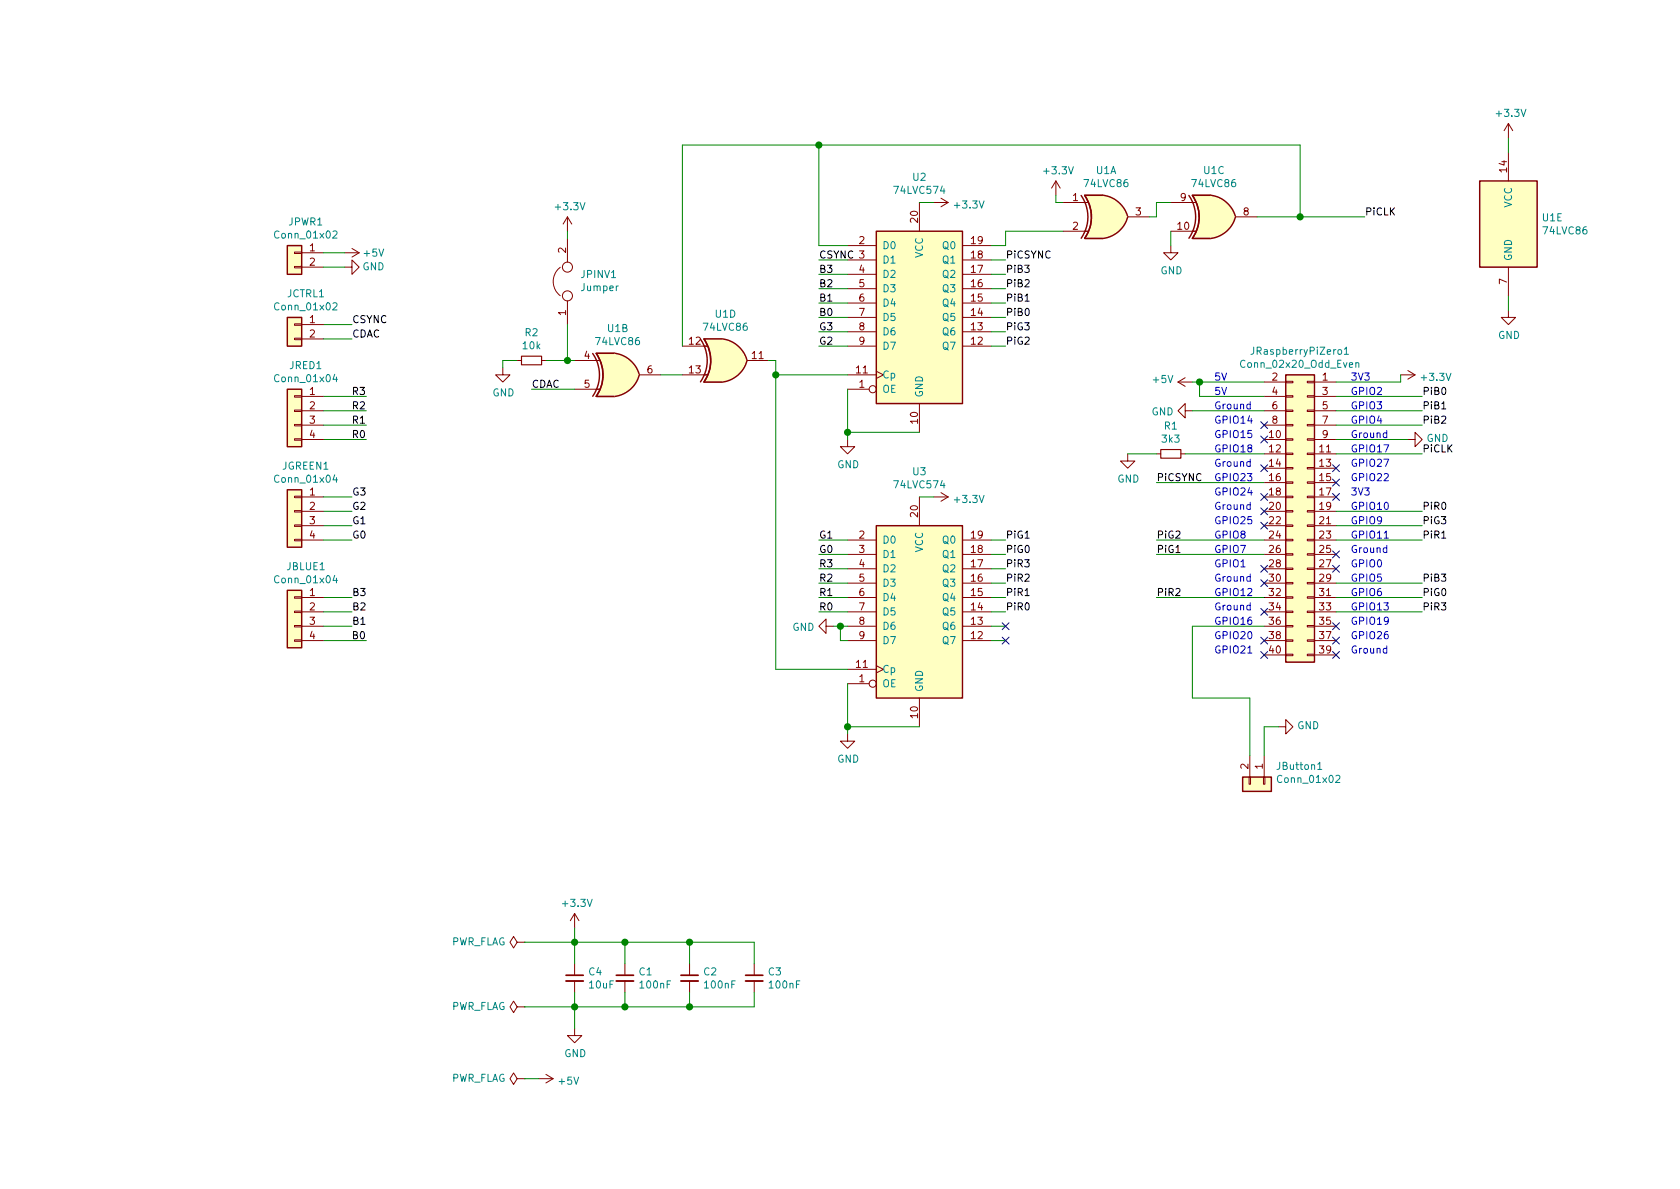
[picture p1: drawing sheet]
EESchema Schematic File Version 4
LIBS:deniseadapter-cache
EELAYER 26 0
EELAYER END
$Descr A4 11693 8268
encoding utf-8
Sheet 1 1
Title "Small RGBtoHDMI Denise Adapter"
Date ""
Rev "2"
Comp ""
Comment1 ""
Comment2 ""
Comment3 ""
Comment4 ""
$EndDescr
$Comp
L Connector_Generic:Conn_02x20_Odd_Even JRaspberryPiZero1
U 1 1
P 9100 3550
F 0 "JRaspberryPiZero1" H 9150 4667 50  0000 C CNN
F 1 "Conn_02x20_Odd_Even" H 9150 4576 50  0000 C CNN
F 2 "Connector_PinSocket_2.54mm:PinSocket_2x20_P2.54mm_Vertical" H 9100 3550 50  0001 C CNN
F 3 "~" H 9100 3550 50  0001 C CNN
	1    9100 3550
	-1   0    0    -1  
$EndComp
$Comp
L power:GND #PWR0101
U 1 1
P 2400 1850
F 0 "#PWR0101" H 2400 1600 50  0001 C CNN
F 1 "GND" V 2400 1650 50  0000 C CNN
F 2 "" H 2400 1850 50  0001 C CNN
F 3 "" H 2400 1850 50  0001 C CNN
	1    2400 1850
	0    -1   -1   0   
$EndComp
$Comp
L power:+5V #PWR0102
U 1 1
P 2400 1750
F 0 "#PWR0102" H 2400 1600 50  0001 C CNN
F 1 "+5V" V 2400 1950 50  0000 C CNN
F 2 "" H 2400 1750 50  0001 C CNN
F 3 "" H 2400 1750 50  0001 C CNN
	1    2400 1750
	0    1    1    0   
$EndComp
Text Label 2450 2350 0    50   ~ 0
CDAC
Text Label 2550 3050 2    50   ~ 0
R0
Text Label 2550 2950 2    50   ~ 0
R1
Text Label 2550 2850 2    50   ~ 0
R2
Text Label 2550 2750 2    50   ~ 0
R3
Text Label 2550 4450 2    50   ~ 0
B0
Text Label 2450 4350 0    50   ~ 0
B1
Text Label 2450 4250 0    50   ~ 0
B2
Text Label 2450 4150 0    50   ~ 0
B3
Text Label 2450 3750 0    50   ~ 0
G0
Text Label 2450 3650 0    50   ~ 0
G1
Text Label 2450 3550 0    50   ~ 0
G2
Text Label 2450 3450 0    50   ~ 0
G3
Text Label 2450 2250 0    50   ~ 0
CSYNC
$Comp
L power:+5V #PWR0103
U 1 1
P 8300 2650
F 0 "#PWR0103" H 8300 2500 50  0001 C CNN
F 1 "+5V" V 8315 2778 50  0000 L CNN
F 2 "" H 8300 2650 50  0001 C CNN
F 3 "" H 8300 2650 50  0001 C CNN
	1    8300 2650
	0    -1   -1   0   
$EndComp
$Comp
L power:GND #PWR0104
U 1 1
P 8300 2850
F 0 "#PWR0104" H 8300 2600 50  0001 C CNN
F 1 "GND" V 8305 2722 50  0000 R CNN
F 2 "" H 8300 2850 50  0001 C CNN
F 3 "" H 8300 2850 50  0001 C CNN
	1    8300 2850
	0    1    1    0   
$EndComp
$Comp
L power:GND #PWR0105
U 1 1
P 9800 3050
F 0 "#PWR0105" H 9800 2800 50  0001 C CNN
F 1 "GND" V 9805 2922 50  0000 R CNN
F 2 "" H 9800 3050 50  0001 C CNN
F 3 "" H 9800 3050 50  0001 C CNN
	1    9800 3050
	0    -1   -1   0   
$EndComp
NoConn ~ 9300 3450
$Comp
L 74xx:74HC86 U1
U 1 1
P 7700 1500
F 0 "U1" H 7700 1825 50  0000 C CNN
F 1 "74LVC86" H 7700 1734 50  0000 C CNN
F 2 "Package_SO:SOIC-14_3.9x8.7mm_P1.27mm" H 7700 1500 50  0001 C CNN
F 3 "http://www.ti.com/lit/gpn/sn74HC86" H 7700 1500 50  0001 C CNN
	1    7700 1500
	1    0    0    -1  
$EndComp
$Comp
L 74xx:74HC86 U1
U 2 1
P 4300 2600
F 0 "U1" H 4300 2925 50  0000 C CNN
F 1 "74LVC86" H 4300 2834 50  0000 C CNN
F 2 "Package_SO:SOIC-14_3.9x8.7mm_P1.27mm" H 4300 2600 50  0001 C CNN
F 3 "http://www.ti.com/lit/gpn/sn74HC86" H 4300 2600 50  0001 C CNN
	2    4300 2600
	1    0    0    -1  
$EndComp
$Comp
L 74xx:74HC86 U1
U 3 1
P 8450 1500
F 0 "U1" H 8450 1825 50  0000 C CNN
F 1 "74LVC86" H 8450 1734 50  0000 C CNN
F 2 "Package_SO:SOIC-14_3.9x8.7mm_P1.27mm" H 8450 1500 50  0001 C CNN
F 3 "http://www.ti.com/lit/gpn/sn74HC86" H 8450 1500 50  0001 C CNN
	3    8450 1500
	1    0    0    -1  
$EndComp
$Comp
L 74xx:74HC86 U1
U 4 1
P 5050 2500
F 0 "U1" H 5050 2825 50  0000 C CNN
F 1 "74LVC86" H 5050 2734 50  0000 C CNN
F 2 "Package_SO:SOIC-14_3.9x8.7mm_P1.27mm" H 5050 2500 50  0001 C CNN
F 3 "http://www.ti.com/lit/gpn/sn74HC86" H 5050 2500 50  0001 C CNN
	4    5050 2500
	1    0    0    -1  
$EndComp
$Comp
L 74xx:74HC86 U1
U 5 1
P 10500 1550
F 0 "U1" H 10730 1596 50  0000 L CNN
F 1 "74LVC86" H 10730 1505 50  0000 L CNN
F 2 "Package_SO:SOIC-14_3.9x8.7mm_P1.27mm" H 10500 1550 50  0001 C CNN
F 3 "http://www.ti.com/lit/gpn/sn74HC86" H 10500 1550 50  0001 C CNN
	5    10500 1550
	1    0    0    -1  
$EndComp
$Comp
L 74xx:74HCT574 U3
U 1 1
P 6400 4250
F 0 "U3" H 6400 5228 50  0000 C CNN
F 1 "74LVC574" H 6400 5137 50  0000 C CNN
F 2 "Package_SO:SO-20_12.8x7.5mm_P1.27mm" H 6400 4250 50  0001 C CNN
F 3 "http://www.ti.com/lit/gpn/sn74HCT574" H 6400 4250 50  0001 C CNN
	1    6400 4250
	1    0    0    -1  
$EndComp
$Comp
L 74xx:74HCT574 U2
U 1 1
P 6400 2200
F 0 "U2" H 6400 3178 50  0000 C CNN
F 1 "74LVC574" H 6400 3087 50  0000 C CNN
F 2 "Package_SO:SO-20_12.8x7.5mm_P1.27mm" H 6400 2200 50  0001 C CNN
F 3 "http://www.ti.com/lit/gpn/sn74HCT574" H 6400 2200 50  0001 C CNN
	1    6400 2200
	1    0    0    -1  
$EndComp
Wire Wire Line
	5400 4650 5400 2600
Wire Wire Line
	5400 2600 5900 2600
Wire Wire Line
	5400 4650 5900 4650
$Comp
L power:GND #PWR0112
U 1 1
P 5900 3050
F 0 "#PWR0112" H 5900 2800 50  0001 C CNN
F 1 "GND" H 5905 2877 50  0000 C CNN
F 2 "" H 5900 3050 50  0001 C CNN
F 3 "" H 5900 3050 50  0001 C CNN
	1    5900 3050
	1    0    0    -1  
$EndComp
Wire Wire Line
	6400 3000 5900 3000
Wire Wire Line
	5900 3000 5900 3050
Wire Wire Line
	5900 2700 5900 3000
Connection ~ 5900 3000
$Comp
L power:GND #PWR0113
U 1 1
P 5900 5100
F 0 "#PWR0113" H 5900 4850 50  0001 C CNN
F 1 "GND" H 5905 4927 50  0000 C CNN
F 2 "" H 5900 5100 50  0001 C CNN
F 3 "" H 5900 5100 50  0001 C CNN
	1    5900 5100
	1    0    0    -1  
$EndComp
Wire Wire Line
	5900 4750 5900 5050
Wire Wire Line
	6400 5050 5900 5050
Connection ~ 5900 5050
Wire Wire Line
	5900 5050 5900 5100
$Comp
L power:+3.3V #PWR0114
U 1 1
P 6500 1400
F 0 "#PWR0114" H 6500 1250 50  0001 C CNN
F 1 "+3.3V" V 6515 1528 50  0000 L CNN
F 2 "" H 6500 1400 50  0001 C CNN
F 3 "" H 6500 1400 50  0001 C CNN
	1    6500 1400
	0    1    1    0   
$EndComp
$Comp
L power:+3.3V #PWR0115
U 1 1
P 6500 3450
F 0 "#PWR0115" H 6500 3300 50  0001 C CNN
F 1 "+3.3V" V 6515 3578 50  0000 L CNN
F 2 "" H 6500 3450 50  0001 C CNN
F 3 "" H 6500 3450 50  0001 C CNN
	1    6500 3450
	0    1    1    0   
$EndComp
Wire Wire Line
	6400 3450 6500 3450
Wire Wire Line
	6400 1400 6500 1400
Text Label 5700 2200 0    50   ~ 0
B0
Text Label 5700 2100 0    50   ~ 0
B1
Text Label 5700 2000 0    50   ~ 0
B2
Text Label 5700 1900 0    50   ~ 0
B3
Text Label 5700 3950 0    50   ~ 0
R3
Text Label 5700 4050 0    50   ~ 0
R2
Text Label 5700 4150 0    50   ~ 0
R1
Text Label 5700 4250 0    50   ~ 0
R0
Text Label 5700 3850 0    50   ~ 0
G0
Text Label 5700 3750 0    50   ~ 0
G1
Text Label 5700 2400 0    50   ~ 0
G2
Text Label 5700 2300 0    50   ~ 0
G3
Connection ~ 5400 2600
Wire Wire Line
	5700 1000 5700 1700
Wire Wire Line
	5700 1700 5900 1700
Connection ~ 5700 1000
Wire Wire Line
	5700 2300 5900 2300
Wire Wire Line
	5700 2400 5900 2400
Wire Wire Line
	5700 3750 5900 3750
Wire Wire Line
	5700 3850 5900 3850
Wire Wire Line
	5700 1000 9050 1000
Wire Wire Line
	5700 3950 5900 3950
Wire Wire Line
	5700 4050 5900 4050
Wire Wire Line
	5700 1900 5900 1900
Wire Wire Line
	5700 2000 5900 2000
Wire Wire Line
	5700 2100 5900 2100
Wire Wire Line
	5700 2200 5900 2200
Text Label 5700 1800 0    50   ~ 0
CSYNC
Wire Wire Line
	5700 4250 5900 4250
Text Label 7000 3850 0    50   ~ 0
PiG0
Text Label 7000 3750 0    50   ~ 0
PiG1
Text Label 7000 2400 0    50   ~ 0
PiG2
Text Label 7000 2300 0    50   ~ 0
PiG3
Text Label 7000 1800 0    50   ~ 0
PiCSYNC
Wire Wire Line
	6900 1700 7000 1700
Wire Wire Line
	6900 2000 7000 2000
Wire Wire Line
	6900 2100 7000 2100
Wire Wire Line
	6900 2200 7000 2200
Wire Wire Line
	6900 2300 7000 2300
Wire Wire Line
	6900 2400 7000 2400
Text Label 7000 4250 0    50   ~ 0
PiR0
Text Label 7000 4150 0    50   ~ 0
PiR1
Text Label 7000 4050 0    50   ~ 0
PiR2
Text Label 7000 3950 0    50   ~ 0
PiR3
Text Label 7000 1900 0    50   ~ 0
PiB3
Text Label 7000 2000 0    50   ~ 0
PiB2
Text Label 7000 2100 0    50   ~ 0
PiB1
Text Label 7000 2200 0    50   ~ 0
PiB0
Wire Wire Line
	6900 3950 7000 3950
Wire Wire Line
	6900 4050 7000 4050
Wire Wire Line
	6900 4150 7000 4150
Wire Wire Line
	6900 4250 7000 4250
Wire Wire Line
	6900 4350 7000 4350
Wire Wire Line
	6900 4450 7000 4450
Text Label 9500 1500 0    50   ~ 0
PiCLK
Text Label 9900 4250 0    50   ~ 0
PiR3
Text Label 8050 4150 0    50   ~ 0
PiR2
Text Label 9900 3750 0    50   ~ 0
PiR1
Text Label 9900 3550 0    50   ~ 0
PiR0
Text Label 9900 3650 0    50   ~ 0
PiG3
Text Label 8050 3750 0    50   ~ 0
PiG2
Text Label 8050 3850 0    50   ~ 0
PiG1
Text Label 9900 4150 0    50   ~ 0
PiG0
Text Label 9900 4050 0    50   ~ 0
PiB3
Text Label 9900 2950 0    50   ~ 0
PiB2
Text Label 9900 2850 0    50   ~ 0
PiB1
Text Label 9900 2750 0    50   ~ 0
PiB0
Text Notes 9400 2650 0    50   ~ 0
3V3
Text Label 8050 3350 0    50   ~ 0
PiCSYNC
Text Label 9900 3150 0    50   ~ 0
PiCLK
NoConn ~ 9300 3250
$Comp
L power:GND #PWR0120
U 1 1
P 10500 2150
F 0 "#PWR0120" H 10500 1900 50  0001 C CNN
F 1 "GND" H 10505 1977 50  0000 C CNN
F 2 "" H 10500 2150 50  0001 C CNN
F 3 "" H 10500 2150 50  0001 C CNN
	1    10500 2150
	1    0    0    -1  
$EndComp
$Comp
L power:+3.3V #PWR0121
U 1 1
P 10500 950
F 0 "#PWR0121" H 10500 800 50  0001 C CNN
F 1 "+3.3V" H 10515 1123 50  0000 C CNN
F 2 "" H 10500 950 50  0001 C CNN
F 3 "" H 10500 950 50  0001 C CNN
	1    10500 950 
	1    0    0    -1  
$EndComp
Wire Wire Line
	10500 950  10500 1050
Wire Wire Line
	10500 2050 10500 2150
$Comp
L power:GND #PWR0123
U 1 1
P 4000 7150
F 0 "#PWR0123" H 4000 6900 50  0001 C CNN
F 1 "GND" H 4005 6977 50  0000 C CNN
F 2 "" H 4000 7150 50  0001 C CNN
F 3 "" H 4000 7150 50  0001 C CNN
	1    4000 7150
	1    0    0    -1  
$EndComp
$Comp
L Device:C_Small C4
U 1 1
P 4000 6800
F 0 "C4" H 4092 6846 50  0000 L CNN
F 1 "10uF" H 4092 6755 50  0000 L CNN
F 2 "Capacitor_SMD:C_0805_2012Metric_Pad1.15x1.40mm_HandSolder" H 4000 6800 50  0001 C CNN
F 3 "~" H 4000 6800 50  0001 C CNN
	1    4000 6800
	1    0    0    -1  
$EndComp
$Comp
L Device:C_Small C1
U 1 1
P 4350 6800
F 0 "C1" H 4442 6846 50  0000 L CNN
F 1 "100nF" H 4442 6755 50  0000 L CNN
F 2 "Capacitor_SMD:C_0805_2012Metric_Pad1.15x1.40mm_HandSolder" H 4350 6800 50  0001 C CNN
F 3 "~" H 4350 6800 50  0001 C CNN
	1    4350 6800
	1    0    0    -1  
$EndComp
$Comp
L Device:C_Small C2
U 1 1
P 4800 6800
F 0 "C2" H 4892 6846 50  0000 L CNN
F 1 "100nF" H 4892 6755 50  0000 L CNN
F 2 "Capacitor_SMD:C_0805_2012Metric_Pad1.15x1.40mm_HandSolder" H 4800 6800 50  0001 C CNN
F 3 "~" H 4800 6800 50  0001 C CNN
	1    4800 6800
	1    0    0    -1  
$EndComp
$Comp
L Device:C_Small C3
U 1 1
P 5250 6800
F 0 "C3" H 5342 6846 50  0000 L CNN
F 1 "100nF" H 5342 6755 50  0000 L CNN
F 2 "Capacitor_SMD:C_0805_2012Metric_Pad1.15x1.40mm_HandSolder" H 5250 6800 50  0001 C CNN
F 3 "~" H 5250 6800 50  0001 C CNN
	1    5250 6800
	1    0    0    -1  
$EndComp
Wire Wire Line
	4000 6550 4000 6700
Wire Wire Line
	4000 6900 4000 7000
Connection ~ 4000 7000
Wire Wire Line
	4000 6550 4350 6550
Wire Wire Line
	4350 6550 4350 6700
Connection ~ 4000 6550
Wire Wire Line
	4350 7000 4350 6900
Wire Wire Line
	4000 7000 4350 7000
Wire Wire Line
	4350 6550 4800 6550
Wire Wire Line
	4800 6550 4800 6700
Connection ~ 4350 6550
Wire Wire Line
	4800 6900 4800 7000
Wire Wire Line
	4800 7000 4350 7000
Connection ~ 4350 7000
Wire Wire Line
	4800 6550 5250 6550
Wire Wire Line
	5250 6550 5250 6700
Connection ~ 4800 6550
Wire Wire Line
	5250 6900 5250 7000
Wire Wire Line
	5250 7000 4800 7000
Connection ~ 4800 7000
$Comp
L power:+3.3V #PWR0124
U 1 1
P 4000 6450
F 0 "#PWR0124" H 4000 6300 50  0001 C CNN
F 1 "+3.3V" H 4015 6623 50  0000 C CNN
F 2 "" H 4000 6450 50  0001 C CNN
F 3 "" H 4000 6450 50  0001 C CNN
	1    4000 6450
	1    0    0    -1  
$EndComp
Wire Wire Line
	4000 6450 4000 6550
$Comp
L power:PWR_FLAG #FLG0101
U 1 1
P 3650 7000
F 0 "#FLG0101" H 3650 7075 50  0001 C CNN
F 1 "PWR_FLAG" V 3650 7128 50  0000 L CNN
F 2 "" H 3650 7000 50  0001 C CNN
F 3 "~" H 3650 7000 50  0001 C CNN
	1    3650 7000
	0    -1   -1   0   
$EndComp
$Comp
L power:PWR_FLAG #FLG0102
U 1 1
P 3650 6550
F 0 "#FLG0102" H 3650 6625 50  0001 C CNN
F 1 "PWR_FLAG" V 3650 6678 50  0000 L CNN
F 2 "" H 3650 6550 50  0001 C CNN
F 3 "~" H 3650 6550 50  0001 C CNN
	1    3650 6550
	0    -1   -1   0   
$EndComp
NoConn ~ 8800 3450
Text Notes 8450 2650 0    50   ~ 0
5V
Text Notes 8450 2750 0    50   ~ 0
5V
Text Notes 8450 2850 0    50   ~ 0
Ground
Text Notes 8450 2950 0    50   ~ 0
GPIO14
Text Notes 8450 3050 0    50   ~ 0
GPIO15
Text Notes 8450 3150 0    50   ~ 0
GPIO18
Text Notes 8450 3250 0    50   ~ 0
Ground
Text Notes 8450 3350 0    50   ~ 0
GPIO23
Text Notes 8450 3450 0    50   ~ 0
GPIO24
Text Notes 8450 3550 0    50   ~ 0
Ground
Text Notes 8450 3650 0    50   ~ 0
GPIO25
Text Notes 8450 3750 0    50   ~ 0
GPIO8
Text Notes 8450 3850 0    50   ~ 0
GPIO7
Text Notes 8450 3950 0    50   ~ 0
GPIO1
Text Notes 8450 4150 0    50   ~ 0
GPIO12
Text Notes 8450 4250 0    50   ~ 0
Ground
Text Notes 8450 4350 0    50   ~ 0
GPIO16
Text Notes 8450 4550 0    50   ~ 0
GPIO21
Text Notes 8450 4450 0    50   ~ 0
GPIO20
Text Notes 8450 4050 0    50   ~ 0
Ground
Text Notes 9400 2750 0    50   ~ 0
GPIO2
Text Notes 9400 2850 0    50   ~ 0
GPIO3
Text Notes 9400 2950 0    50   ~ 0
GPIO4
Text Notes 9400 3050 0    50   ~ 0
Ground
Text Notes 9400 3150 0    50   ~ 0
GPIO17
Text Notes 9400 3250 0    50   ~ 0
GPIO27
Text Notes 9400 3350 0    50   ~ 0
GPIO22
Text Notes 9400 3450 0    50   ~ 0
3V3
Text Notes 9400 3550 0    50   ~ 0
GPIO10
Text Notes 9400 3650 0    50   ~ 0
GPIO9
Text Notes 9400 3750 0    50   ~ 0
GPIO11
Text Notes 9400 3850 0    50   ~ 0
Ground
Text Notes 9400 3950 0    50   ~ 0
GPIO0
Text Notes 9400 4050 0    50   ~ 0
GPIO5
Text Notes 9400 4150 0    50   ~ 0
GPIO6
Text Notes 9400 4250 0    50   ~ 0
GPIO13
Text Notes 9400 4350 0    50   ~ 0
GPIO19
Text Notes 9400 4450 0    50   ~ 0
GPIO26
Text Notes 9400 4550 0    50   ~ 0
Ground
Wire Wire Line
	8300 2850 8800 2850
Wire Wire Line
	8800 2650 8350 2650
Wire Wire Line
	8800 2750 8350 2750
Wire Wire Line
	8350 2750 8350 2650
Connection ~ 8350 2650
Wire Wire Line
	8350 2650 8300 2650
Wire Wire Line
	9300 3050 9800 3050
Wire Wire Line
	9300 3150 9900 3150
NoConn ~ 8800 3550
NoConn ~ 9300 3850
NoConn ~ 9300 4550
NoConn ~ 8800 4250
NoConn ~ 8800 4050
NoConn ~ 8800 2950
NoConn ~ 8800 3050
NoConn ~ 8800 3250
NoConn ~ 9300 3350
NoConn ~ 8800 4550
NoConn ~ 8800 3650
Wire Wire Line
	8050 3350 8800 3350
Wire Wire Line
	8050 3750 8800 3750
Wire Wire Line
	8050 3850 8800 3850
Wire Wire Line
	8050 4150 8800 4150
NoConn ~ 8800 3950
Wire Wire Line
	9300 4250 9900 4250
Wire Wire Line
	9300 4150 9900 4150
Wire Wire Line
	9300 4050 9900 4050
NoConn ~ 9300 3950
Wire Wire Line
	9300 3750 9900 3750
Wire Wire Line
	9300 3650 9900 3650
Wire Wire Line
	9300 3550 9900 3550
$Comp
L Device:R_Small R1
U 1 1
P 8150 3150
F 0 "R1" V 7954 3150 50  0000 C CNN
F 1 "3k3" V 8045 3150 50  0000 C CNN
F 2 "Resistor_SMD:R_0805_2012Metric_Pad1.15x1.40mm_HandSolder" H 8150 3150 50  0001 C CNN
F 3 "~" H 8150 3150 50  0001 C CNN
	1    8150 3150
	0    1    1    0   
$EndComp
$Comp
L power:GND #PWR0106
U 1 1
P 7850 3150
F 0 "#PWR0106" H 7850 2900 50  0001 C CNN
F 1 "GND" H 7855 2977 50  0000 C CNN
F 2 "" H 7850 3150 50  0001 C CNN
F 3 "" H 7850 3150 50  0001 C CNN
	1    7850 3150
	1    0    0    -1  
$EndComp
Wire Wire Line
	7850 3150 8050 3150
Wire Wire Line
	8250 3150 8800 3150
NoConn ~ 8800 4450
NoConn ~ 9300 4350
Wire Wire Line
	9300 2750 9900 2750
Wire Wire Line
	9300 2850 9900 2850
Wire Wire Line
	9300 2950 9900 2950
Wire Wire Line
	8000 1500 8050 1500
Wire Wire Line
	6900 1800 7000 1800
Wire Wire Line
	6900 1900 7000 1900
Wire Wire Line
	5700 1800 5900 1800
Wire Wire Line
	5700 4150 5900 4150
Wire Wire Line
	5800 4350 5850 4350
Wire Wire Line
	5850 4350 5850 4450
Wire Wire Line
	5850 4450 5900 4450
Connection ~ 5850 4350
Wire Wire Line
	5850 4350 5900 4350
$Comp
L power:+3.3V #PWR0107
U 1 1
P 7350 1350
F 0 "#PWR0107" H 7350 1200 50  0001 C CNN
F 1 "+3.3V" H 7365 1523 50  0000 C CNN
F 2 "" H 7350 1350 50  0001 C CNN
F 3 "" H 7350 1350 50  0001 C CNN
	1    7350 1350
	1    0    0    -1  
$EndComp
Wire Wire Line
	7400 1600 7000 1600
Wire Wire Line
	7000 1600 7000 1700
Wire Wire Line
	7350 1350 7350 1400
Wire Wire Line
	7350 1400 7400 1400
$Comp
L Connector_Generic:Conn_01x02 JButton1
U 1 1
P 8800 5450
F 0 "JButton1" V 8673 5530 50  0000 L CNN
F 1 "Conn_01x02" V 8764 5530 50  0000 L CNN
F 2 "Connector_PinHeader_2.54mm:PinHeader_1x02_P2.54mm_Vertical" H 8800 5450 50  0001 C CNN
F 3 "~" H 8800 5450 50  0001 C CNN
	1    8800 5450
	0    1    1    0   
$EndComp
$Comp
L power:GND #PWR0109
U 1 1
P 8900 5050
F 0 "#PWR0109" H 8900 4800 50  0001 C CNN
F 1 "GND" V 8905 4922 50  0000 R CNN
F 2 "" H 8900 5050 50  0001 C CNN
F 3 "" H 8900 5050 50  0001 C CNN
	1    8900 5050
	0    -1   -1   0   
$EndComp
Wire Wire Line
	8800 5250 8800 5050
Wire Wire Line
	8800 5050 8900 5050
Wire Wire Line
	8700 5250 8700 4850
Wire Wire Line
	8800 4350 8300 4350
Wire Wire Line
	8300 4350 8300 4850
Wire Wire Line
	8300 4850 8700 4850
NoConn ~ 9300 4450
Wire Wire Line
	8750 1500 9050 1500
Wire Wire Line
	9050 1500 9050 1000
Connection ~ 9050 1500
Wire Wire Line
	9050 1500 9500 1500
$Comp
L power:GND #PWR0108
U 1 1
P 8150 1700
F 0 "#PWR0108" H 8150 1450 50  0001 C CNN
F 1 "GND" H 8155 1527 50  0000 C CNN
F 2 "" H 8150 1700 50  0001 C CNN
F 3 "" H 8150 1700 50  0001 C CNN
	1    8150 1700
	1    0    0    -1  
$EndComp
Wire Wire Line
	8050 1500 8050 1400
Wire Wire Line
	8050 1400 8150 1400
Wire Wire Line
	8150 1700 8150 1600
Wire Wire Line
	5350 2500 5400 2500
Wire Wire Line
	5400 2500 5400 2600
Wire Wire Line
	4750 2400 4750 1000
Wire Wire Line
	4750 1000 5700 1000
$Comp
L power:+3.3V #PWR0110
U 1 1
P 3950 1600
F 0 "#PWR0110" H 3950 1450 50  0001 C CNN
F 1 "+3.3V" H 3965 1773 50  0000 C CNN
F 2 "" H 3950 1600 50  0001 C CNN
F 3 "" H 3950 1600 50  0001 C CNN
	1    3950 1600
	1    0    0    -1  
$EndComp
Wire Wire Line
	2550 3050 2250 3050
Wire Wire Line
	2550 2950 2250 2950
Wire Wire Line
	2550 2850 2250 2850
Wire Wire Line
	2550 2750 2250 2750
Wire Wire Line
	2550 4450 2250 4450
Wire Wire Line
	2250 2250 2450 2250
Wire Wire Line
	2250 3450 2450 3450
Wire Wire Line
	2250 3550 2450 3550
Wire Wire Line
	2250 3650 2450 3650
Wire Wire Line
	2250 3750 2450 3750
Wire Wire Line
	2250 4150 2450 4150
Wire Wire Line
	2250 4250 2450 4250
Wire Wire Line
	2250 4350 2450 4350
$Comp
L power:+3.3V #PWR0111
U 1 1
P 9750 2600
F 0 "#PWR0111" H 9750 2450 50  0001 C CNN
F 1 "+3.3V" V 9765 2728 50  0000 L CNN
F 2 "" H 9750 2600 50  0001 C CNN
F 3 "" H 9750 2600 50  0001 C CNN
	1    9750 2600
	0    1    1    0   
$EndComp
Wire Wire Line
	9300 2650 9750 2650
Wire Wire Line
	9750 2650 9750 2600
Wire Wire Line
	3650 6550 4000 6550
Wire Wire Line
	4000 7150 4000 7000
Wire Wire Line
	3650 7000 4000 7000
Wire Wire Line
	4600 2600 4750 2600
Wire Wire Line
	2250 2350 2450 2350
Text Label 3700 2700 0    50   ~ 0
CDAC
Wire Wire Line
	3700 2700 4000 2700
$Comp
L Device:R_Small R2
U 1 1
P 3700 2500
F 0 "R2" V 3504 2500 50  0000 C CNN
F 1 "10k" V 3595 2500 50  0000 C CNN
F 2 "Resistor_SMD:R_0805_2012Metric_Pad1.15x1.40mm_HandSolder" H 3700 2500 50  0001 C CNN
F 3 "~" H 3700 2500 50  0001 C CNN
	1    3700 2500
	0    1    1    0   
$EndComp
$Comp
L power:GND #PWR0116
U 1 1
P 3500 2550
F 0 "#PWR0116" H 3500 2300 50  0001 C CNN
F 1 "GND" H 3505 2377 50  0000 C CNN
F 2 "" H 3500 2550 50  0001 C CNN
F 3 "" H 3500 2550 50  0001 C CNN
	1    3500 2550
	1    0    0    -1  
$EndComp
Wire Wire Line
	3500 2550 3500 2500
Wire Wire Line
	3500 2500 3600 2500
Wire Wire Line
	3800 2500 3950 2500
$Comp
L Device:Jumper JPINV1
U 1 1
P 3950 1950
F 0 "JPINV1" V 3996 1862 50  0000 R CNN
F 1 "Jumper" V 3905 1862 50  0000 R CNN
F 2 "Jumper:SolderJumper-2_P1.3mm_Open_RoundedPad1.0x1.5mm" H 3950 1950 50  0001 C CNN
F 3 "~" H 3950 1950 50  0001 C CNN
	1    3950 1950
	0    -1   -1   0   
$EndComp
Wire Wire Line
	3950 1650 3950 1600
Wire Wire Line
	3950 2250 3950 2500
Connection ~ 3950 2500
Wire Wire Line
	3950 2500 4000 2500
$Comp
L power:PWR_FLAG #FLG0103
U 1 1
P 3650 7500
F 0 "#FLG0103" H 3650 7575 50  0001 C CNN
F 1 "PWR_FLAG" V 3650 7628 50  0000 L CNN
F 2 "" H 3650 7500 50  0001 C CNN
F 3 "~" H 3650 7500 50  0001 C CNN
	1    3650 7500
	0    -1   -1   0   
$EndComp
$Comp
L power:+5V #PWR0118
U 1 1
P 3750 7500
F 0 "#PWR0118" H 3750 7350 50  0001 C CNN
F 1 "+5V" V 3765 7628 50  0000 L CNN
F 2 "" H 3750 7500 50  0001 C CNN
F 3 "" H 3750 7500 50  0001 C CNN
	1    3750 7500
	0    1    1    0   
$EndComp
Wire Wire Line
	3650 7500 3750 7500
$Comp
L Connector_Generic:Conn_01x02 JPWR1
U 1 1
P 2050 1750
F 0 "JPWR1" H 1970 1967 50  0000 C CNN
F 1 "Conn_01x02" H 1970 1876 50  0000 C CNN
F 2 "Connector_PinHeader_2.54mm:PinHeader_1x02_P2.54mm_Vertical" H 2050 1750 50  0001 C CNN
F 3 "~" H 2050 1750 50  0001 C CNN
	1    2050 1750
	-1   0    0    -1  
$EndComp
$Comp
L Connector_Generic:Conn_01x02 JCTRL1
U 1 1
P 2050 2250
F 0 "JCTRL1" H 1970 2467 50  0000 C CNN
F 1 "Conn_01x02" H 1970 2376 50  0000 C CNN
F 2 "Connector_PinHeader_2.54mm:PinHeader_1x02_P2.54mm_Vertical" H 2050 2250 50  0001 C CNN
F 3 "~" H 2050 2250 50  0001 C CNN
	1    2050 2250
	-1   0    0    -1  
$EndComp
$Comp
L Connector_Generic:Conn_01x04 JRED1
U 1 1
P 2050 2850
F 0 "JRED1" H 1970 3167 50  0000 C CNN
F 1 "Conn_01x04" H 1970 3076 50  0000 C CNN
F 2 "Connector_PinHeader_2.54mm:PinHeader_1x04_P2.54mm_Vertical" H 2050 2850 50  0001 C CNN
F 3 "~" H 2050 2850 50  0001 C CNN
	1    2050 2850
	-1   0    0    -1  
$EndComp
Wire Wire Line
	2250 1750 2400 1750
Wire Wire Line
	2250 1850 2400 1850
$Comp
L Connector_Generic:Conn_01x04 JGREEN1
U 1 1
P 2050 3550
F 0 "JGREEN1" H 1970 3867 50  0000 C CNN
F 1 "Conn_01x04" H 1970 3776 50  0000 C CNN
F 2 "Connector_PinHeader_2.54mm:PinHeader_1x04_P2.54mm_Vertical" H 2050 3550 50  0001 C CNN
F 3 "~" H 2050 3550 50  0001 C CNN
	1    2050 3550
	-1   0    0    -1  
$EndComp
$Comp
L Connector_Generic:Conn_01x04 JBLUE1
U 1 1
P 2050 4250
F 0 "JBLUE1" H 1970 4567 50  0000 C CNN
F 1 "Conn_01x04" H 1970 4476 50  0000 C CNN
F 2 "Connector_PinHeader_2.54mm:PinHeader_1x04_P2.54mm_Vertical" H 2050 4250 50  0001 C CNN
F 3 "~" H 2050 4250 50  0001 C CNN
	1    2050 4250
	-1   0    0    -1  
$EndComp
NoConn ~ 7000 4450
NoConn ~ 7000 4350
Wire Wire Line
	6900 3750 7000 3750
Wire Wire Line
	6900 3850 7000 3850
$Comp
L power:GND #PWR?
U 1 1
P 5800 4350
F 0 "#PWR?" H 5800 4100 50  0001 C CNN
F 1 "GND" V 5805 4222 50  0000 R CNN
F 2 "" H 5800 4350 50  0001 C CNN
F 3 "" H 5800 4350 50  0001 C CNN
	1    5800 4350
	0    1    1    0   
$EndComp
$EndSCHEMATC
